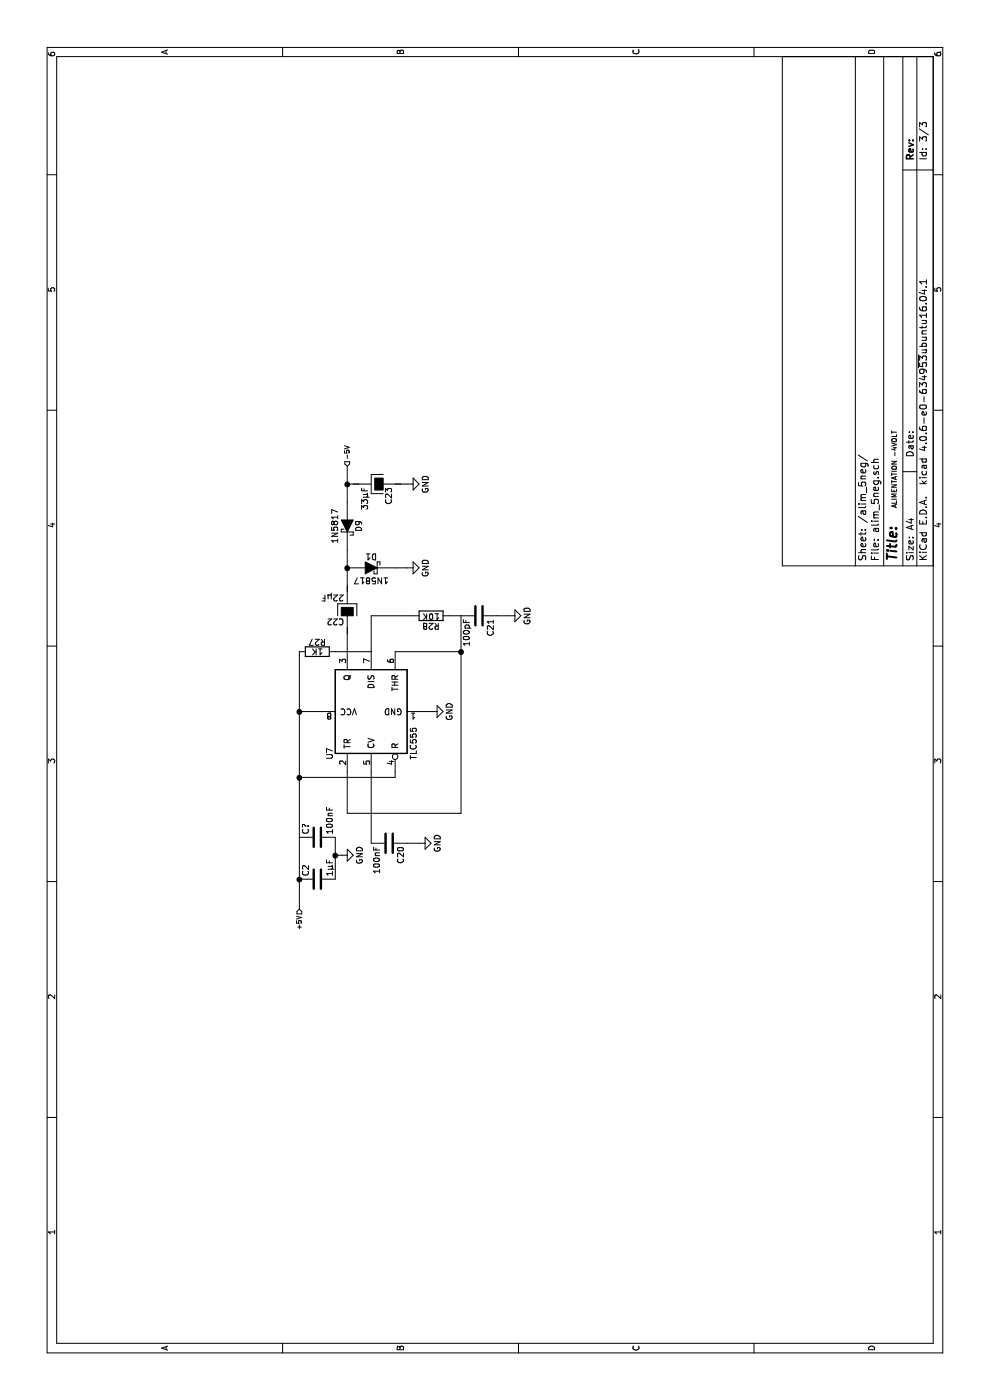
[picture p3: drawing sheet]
EESchema Schematic File Version 2
LIBS:forthEx-rescue
LIBS:power
LIBS:device
LIBS:transistors
LIBS:conn
LIBS:linear
LIBS:regul
LIBS:74xx
LIBS:cmos4000
LIBS:adc-dac
LIBS:memory
LIBS:xilinx
LIBS:microcontrollers
LIBS:dsp
LIBS:microchip
LIBS:analog_switches
LIBS:motorola
LIBS:texas
LIBS:intel
LIBS:audio
LIBS:interface
LIBS:digital-audio
LIBS:philips
LIBS:display
LIBS:cypress
LIBS:siliconi
LIBS:opto
LIBS:atmel
LIBS:contrib
LIBS:valves
LIBS:forthEx-cache
LIBS:Personal_KiCAD
EELAYER 25 0
EELAYER END
$Descr A4 11693 8268
encoding utf-8
Sheet 3 3
Title ""
Date ""
Rev ""
Comp ""
Comment1 ""
Comment2 ""
Comment3 ""
Comment4 ""
$EndDescr
$Comp
L TLC555 U7
U 1 1
P 5750 3100
F 0 "U7" H 5350 3450 50  0000 L CNN
F 1 "TLC555" H 5350 2750 50  0000 L CNN
F 2 "" H 5750 3100 50  0001 C CNN
F 3 "" H 5750 3100 50  0001 C CNN
	1    5750 3100
	1    0    0    -1  
$EndComp
$Comp
L DIODESCH D1
U 1 1
P 6950 3100
F 0 "D1" H 6950 3200 50  0000 C CNN
F 1 "1N5817" H 6950 3000 50  0000 C CNN
F 2 "" H 6950 3100 60  0000 C CNN
F 3 "" H 6950 3100 60  0000 C CNN
	1    6950 3100
	0    1    1    0   
$EndComp
$Comp
L DIODESCH D9
U 1 1
P 7300 2900
F 0 "D9" H 7300 3000 50  0000 C CNN
F 1 "1N5817" H 7300 2800 50  0000 C CNN
F 2 "" H 7300 2900 60  0000 C CNN
F 3 "" H 7300 2900 60  0000 C CNN
	1    7300 2900
	-1   0    0    1   
$EndComp
$Comp
L R R28
U 1 1
P 6550 3600
F 0 "R28" V 6630 3600 50  0000 C CNN
F 1 "10K" V 6550 3600 50  0000 C CNN
F 2 "" V 6480 3600 50  0001 C CNN
F 3 "" H 6550 3600 50  0001 C CNN
	1    6550 3600
	-1   0    0    1   
$EndComp
$Comp
L R R27
U 1 1
P 6250 2650
F 0 "R27" V 6330 2650 50  0000 C CNN
F 1 "1K" V 6250 2650 50  0000 C CNN
F 2 "" V 6180 2650 50  0001 C CNN
F 3 "" H 6250 2650 50  0001 C CNN
	1    6250 2650
	1    0    0    -1  
$EndComp
$Comp
L C C21
U 1 1
P 6550 4000
F 0 "C21" H 6575 4100 50  0000 L CNN
F 1 "100pF" H 6575 3900 50  0000 L CNN
F 2 "" H 6588 3850 50  0001 C CNN
F 3 "" H 6550 4000 50  0001 C CNN
	1    6550 4000
	-1   0    0    1   
$EndComp
$Comp
L C C20
U 1 1
P 4650 3250
F 0 "C20" H 4675 3350 50  0000 L CNN
F 1 "100nF" H 4675 3150 50  0000 L CNN
F 2 "" H 4688 3100 50  0001 C CNN
F 3 "" H 4650 3250 50  0001 C CNN
	1    4650 3250
	-1   0    0    1   
$EndComp
Text HLabel 4100 2500 0    39   Input ~ 0
+5V
Wire Wire Line
	4900 3850 6550 3850
Wire Wire Line
	4900 2900 5250 2900
Wire Wire Line
	4650 3100 5250 3100
Wire Wire Line
	4100 2500 6250 2500
Wire Wire Line
	5750 2500 5750 2700
Wire Wire Line
	5250 3300 5200 3300
Wire Wire Line
	5200 3300 5200 2500
Connection ~ 5200 2500
Wire Wire Line
	6250 2900 6450 2900
Wire Wire Line
	6750 2900 7100 2900
Connection ~ 6950 2900
Wire Wire Line
	7500 2900 7800 2900
Wire Wire Line
	7650 2900 7650 3000
Wire Wire Line
	4650 3400 4650 3500
Wire Wire Line
	6950 3300 6950 3400
Wire Wire Line
	7650 3300 7650 3400
Wire Wire Line
	6550 4150 6550 4250
Wire Wire Line
	5750 3500 5750 3600
Text HLabel 7800 2900 2    39   Input ~ 0
-5V
Connection ~ 7650 2900
Text Notes 7450 7500 0    39   ~ 0
ALIMENTATION -4VOLT\n
Wire Wire Line
	6550 3850 6550 3750
Wire Wire Line
	6550 3450 6550 3100
Wire Wire Line
	6550 3100 6250 3100
Wire Wire Line
	6250 3300 6250 3850
Connection ~ 6250 3850
Wire Wire Line
	6250 3100 6250 2800
Connection ~ 5750 2500
Wire Wire Line
	4900 2900 4900 3850
$Comp
L CP C22
U 1 1
P 6600 2900
F 0 "C22" H 6625 3000 50  0000 L CNN
F 1 "22µF" H 6625 2800 50  0000 L CNN
F 2 "" H 6638 2750 50  0001 C CNN
F 3 "" H 6600 2900 50  0001 C CNN
	1    6600 2900
	0    -1   -1   0   
$EndComp
$Comp
L CP C23
U 1 1
P 7650 3150
F 0 "C23" H 7675 3250 50  0000 L CNN
F 1 "33µF" H 7675 3050 50  0000 L CNN
F 2 "" H 7688 3000 50  0001 C CNN
F 3 "" H 7650 3150 50  0001 C CNN
	1    7650 3150
	-1   0    0    1   
$EndComp
$Comp
L C C2
U 1 1
P 4350 2650
F 0 "C2" H 4375 2750 50  0000 L CNN
F 1 "1µF" H 4375 2550 50  0000 L CNN
F 2 "" H 4388 2500 50  0001 C CNN
F 3 "" H 4350 2650 50  0001 C CNN
	1    4350 2650
	1    0    0    -1  
$EndComp
$Comp
L GND #PWR39
U 1 1
P 4550 2850
F 0 "#PWR39" H 4550 2600 50  0001 C CNN
F 1 "GND" H 4550 2700 50  0000 C CNN
F 2 "" H 4550 2850 50  0001 C CNN
F 3 "" H 4550 2850 50  0001 C CNN
	1    4550 2850
	1    0    0    -1  
$EndComp
Wire Wire Line
	4550 2800 4550 2850
$Comp
L GND #PWR40
U 1 1
P 4650 3500
F 0 "#PWR40" H 4650 3250 50  0001 C CNN
F 1 "GND" H 4650 3350 50  0000 C CNN
F 2 "" H 4650 3500 50  0001 C CNN
F 3 "" H 4650 3500 50  0001 C CNN
	1    4650 3500
	1    0    0    -1  
$EndComp
$Comp
L GND #PWR42
U 1 1
P 6550 4250
F 0 "#PWR42" H 6550 4000 50  0001 C CNN
F 1 "GND" H 6550 4100 50  0000 C CNN
F 2 "" H 6550 4250 50  0001 C CNN
F 3 "" H 6550 4250 50  0001 C CNN
	1    6550 4250
	1    0    0    -1  
$EndComp
$Comp
L GND #PWR41
U 1 1
P 5750 3600
F 0 "#PWR41" H 5750 3350 50  0001 C CNN
F 1 "GND" H 5750 3450 50  0000 C CNN
F 2 "" H 5750 3600 50  0001 C CNN
F 3 "" H 5750 3600 50  0001 C CNN
	1    5750 3600
	1    0    0    -1  
$EndComp
$Comp
L GND #PWR43
U 1 1
P 6950 3400
F 0 "#PWR43" H 6950 3150 50  0001 C CNN
F 1 "GND" H 6950 3250 50  0000 C CNN
F 2 "" H 6950 3400 50  0001 C CNN
F 3 "" H 6950 3400 50  0001 C CNN
	1    6950 3400
	1    0    0    -1  
$EndComp
$Comp
L GND #PWR44
U 1 1
P 7650 3400
F 0 "#PWR44" H 7650 3150 50  0001 C CNN
F 1 "GND" H 7650 3250 50  0000 C CNN
F 2 "" H 7650 3400 50  0001 C CNN
F 3 "" H 7650 3400 50  0001 C CNN
	1    7650 3400
	1    0    0    -1  
$EndComp
$Comp
L C C?
U 1 1
P 4700 2650
F 0 "C?" H 4725 2750 50  0000 L CNN
F 1 "100nF" H 4725 2550 50  0000 L CNN
F 2 "" H 4738 2500 50  0001 C CNN
F 3 "" H 4700 2650 50  0001 C CNN
	1    4700 2650
	1    0    0    -1  
$EndComp
Wire Wire Line
	4350 2800 4700 2800
Connection ~ 4550 2800
Connection ~ 4350 2500
$EndSCHEMATC
